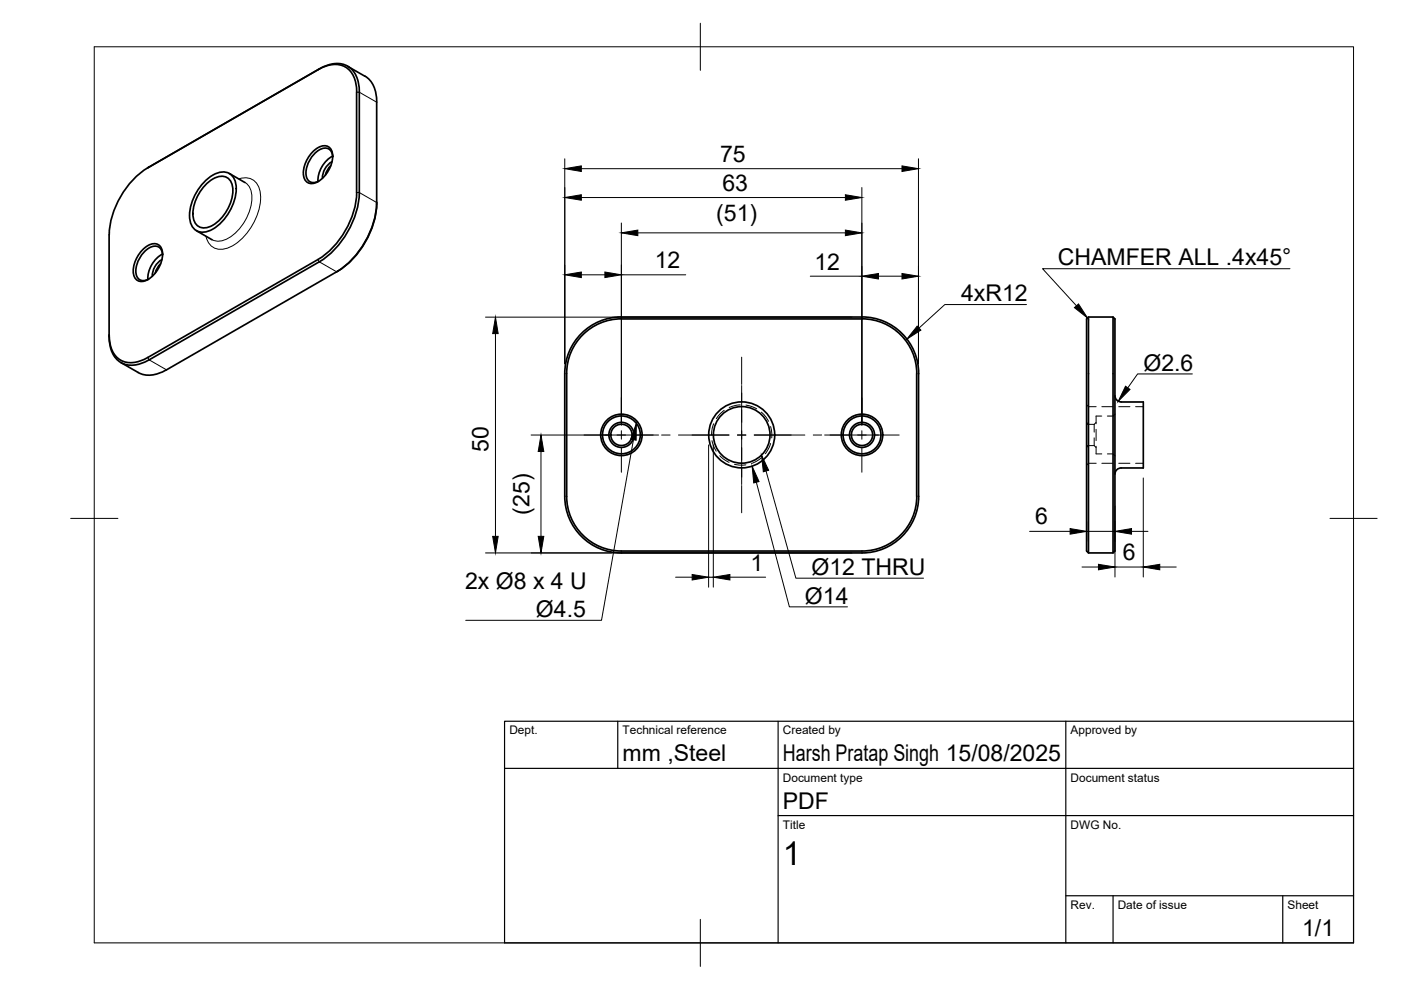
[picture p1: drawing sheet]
<svg xmlns="http://www.w3.org/2000/svg" width="297mm" height="210mm" viewBox="0 0 297 210" stroke-linecap="round" stroke-linejoin="round" font-family="sans-serif">
<!-- layer: Visible -->
<g fill="none" stroke="#000" stroke-width=".36">
<path d="M67.4 14.8a5.5 5.5 0 0 1 6.5-.1 6.1 6.1 0 0 1 1.7 4.8M73.7 14l3.7 2.2M75.6 19.6v21.2M77.4 16.1a6 6 0 0 1 2.5 5.6M31.4 35.6a18.1 18.1 0 0 0-8.2 14.2M31.6 35.4l-.3 .2 36.4-21a5.7 5.7 0 0 1 6.7 0 6.3 6.3 0 0 1 1.8 5v21.2a18.7 18.7 0 0 1-8.5 14.7l-36.1 20.8a5.7 5.7 0 0 1-6.7 0 6.4 6.4 0 0 1-1.8-4.9M43.6 38.3a4.8 4.8 0 0 1 4.7-1.7 3.8 3.8 0 0 1 1.7 4.4 10.6 10.6 0 0 1-5.7 8 2.77 2.77 0 0 1-4-2.3 10.3 10.3 0 0 1 3.3-8.4zM43.8 39a4.1 4.1 0 0 1 4.1-1.5 3.2 3.2 0 0 1 1.4 3.7 9.1 9.1 0 0 1-4.9 6.9 2.36 2.36 0 0 1-3.4-2 8.9 8.9 0 0 1 2.8-7.1zM48.6 36.8l3.3 1.9M66.2 32.3a2.98 2.98 0 0 1 3.4-1.2 3 3 0 0 1 .7 3.6 5.9 5.9 0 0 1-4.1 4.2 1.86 1.86 0 0 1-1.9-2.2 6.9 6.9 0 0 1 1.9-4.4zM70.1 35.2l-.6 .6-.5 1.3M70.4 34.3a4.1 4.1 0 0 0-2 3.5"/>
<path d="M70.5 33.1a6.1 6.1 0 0 0-3.1 5.4M70.5 33.3a1.72 1.72 0 0 0-.9-1.8 1.72 1.72 0 0 0-1.9 .3 6.1 6.1 0 0 0-2.8 5.5 1.64 1.64 0 0 0 2.7 1.1M79.9 21.7v21.5a18.2 18.2 0 0 1-8.2 14.2M23.1 49.8v21.6M30.1 53.1a2.98 2.98 0 0 1 3.5-1.2 3 3 0 0 1 .6 3.5 5.9 5.9 0 0 1-4 4.3 1.86 1.86 0 0 1-2-2.2 6.9 6.9 0 0 1 1.9-4.4zM34 55.9l-.5 .7-.6 1.3M34.3 55.1a4.1 4.1 0 0 0-2 3.4M34.4 53.9a6.1 6.1 0 0 0-3 5.4M34.5 54.1a1.72 1.72 0 0 0-1-1.8 1.72 1.72 0 0 0-1.9 .3 6.1 6.1 0 0 0-2.7 5.5 1.64 1.64 0 0 0 2.6 1.1M41.6 48.9l3.4 1.9M71.4 57.6l-36.1 20.8a6 6 0 0 1-6 .6l-3.7-2.1M71.7 57.5l-.3 .1"/>
<path d="M75.6 40.8a18.1 18.1 0 0 1-8.2 14.2l-36.1 20.8a5.5 5.5 0 0 1-6.4 0 6.1 6.1 0 0 1-1.7-4.8M79.9 42.9a18.8 18.8 0 0 1-8.5 14.7M119.7 79.2v26a12 12 0 0 0 12.1 12M120.1 79.2v26a11.6 11.6 0 0 0 11.7 11.6M131.7 67.2h51.1a12 12 0 0 1 12 12M131.7 67.6h51.1M131.8 67.6a11.6 11.6 0 0 0-11.7 11.6M131.8 67.2a12 12 0 0 0-12.1 12M182.8 67.6a11.6 11.6 0 0 1 11.6 11.6M194.4 79.2v26a11.6 11.6 0 0 1-11.6 11.6h-51.1M194.8 79.2v26M230.8 67.2h5.2"/>
<path d="M236 67.2l.4 .4v49.2l-.4 .4zM236.4 83.9a1.33 1.33 0 0 0 1.3 1.3h4.7v14h-4.7a1.3 1.3 0 0 0-1.3 1.3M194.8 105.2a12 12 0 0 1-12 12h-51.1M230.8 117.2v-50l-.4 .4v49.2l.4 .4h5.2"/>
<circle cx="131.8" cy="92.2" r="4.4"/>
<circle cx="131.8" cy="92.2" r="2.66"/>
<circle cx="131.8" cy="92.2" r="2.25"/>
<circle cx="131.8" cy="92.2" r="4"/>
<circle cx="157.3" cy="92.2" r="7"/>
<circle cx="157.3" cy="92.2" r="6"/>
<circle cx="182.8" cy="92.2" r="4.4"/>
<circle cx="182.8" cy="92.2" r="2.66"/>
<circle cx="182.8" cy="92.2" r="2.25"/>
<circle cx="182.8" cy="92.2" r="4"/>
</g>
<!-- layer: Hidden -->
<g fill="none" stroke="#000" stroke-width=".21">
<path d="M151 93.4l.2 1 .6 1.3M151.3 89.8l-.3 1-.1 1.4M152.6 96.6l.7 .7 1.3 .7M153.5 87l-.7 .6-.9 1.2M155.7 98.4l1 .2h1.4M157 85.8l-1 .2-1.4 .4M158.2 85.9l1.4 .4 .8 .4M161.4 87.4l1 1.1 .5 .8M161.4 97.1l-1.2 .8-.9 .4M163.4 90.4l.2 1.5v1M163.4 94l-.6 1.4-.5 .8M230.4 89.6l.4 .4"/>
<path d="M230.4 94.5h1.6M230.4 90h1.6M230.4 85.8l.4 .4h1.6M230.8 94.5l-.4 .4M232 92.8v1.7M232 90v1.6M232 94.5l.4 .4M232.4 94.6v1.6h1.2M232.4 91v2.4M232.4 89.6l-.4 .4M232.4 98.2h-1.6l-.4 .4M233.6 88.2h-1.2v1.6"/>
<path d="M233.6 98.2h2.4M233.6 86.2h2.4M234.8 96.2h1.2l.4 .4M236.4 87.8l-.4 .4h-1.2M237.2 98.2h2.4M237.2 86.2h2.4M240.8 98.2h1.6M240.8 86.2h1.6"/>
</g>
<!-- layer: Visible Narrow -->
<path d="M67.7 14.6l-.3 .2M75.6 19.6h.6l3.7 2.1M31.6 35.4l-.3 .2M50.7 37.9a3.2 3.2 0 0 1 4.4 2.6 12.2 12.2 0 0 1-7 12.1 3.2 3.2 0 0 1-4.4-2.5M52 38.7a4 4 0 0 1 1.4 4.1 10.6 10.6 0 0 1-5.7 8 3.1 3.1 0 0 1-2.7 0M67.4 55l.3 .5 3.7 2.1M75.6 40.8h.6l3.7 2.1M31.3 75.8l.3 .5 3.7 2.1" fill="none" stroke="#000" stroke-width=".21"/>
<!-- layer: BORDER -->
<path d="M20 9.9h267v190h-267zM148.5 4.9v10M15 109.9h10M282 109.9h10M148.5 194.9v10" fill="none" stroke="#000" stroke-width=".21"/>
<!-- layer: TITLEBLOCK -->
<path d="M107 152.9h180v47h-180zM131 152.9v10M165 152.9v47M226 152.9v47M107 162.9h180M165 172.9h122M226 189.9h61M236 189.9v10M272 189.9v10" fill="none" stroke="#000" stroke-width=".25"/>
<!-- layer: FD_Dimensions -->
<g fill="none" stroke="#000" stroke-width=".21">
<path d="M119.7 33.7v43.4M123.3 35.8h67.9M182.7 39.8v50.3M194.7 33.7v43.4M123.3 58.3h4.9M123.3 41.9h55.9M131.7 47.3v42.8M131.7 58.3h13.7M135.2 49.4h44M171.8 58.6h10.9M186.2 58.6h5M102.9 67.2h77.7"/>
<path d="M105.1 70.7v43M112.6 92.2h17M114.7 95.7v18M150.2 94.3v30.2M151.2 94.3v30.2M102.9 117.2h77.7M218.3 112.7h8.6M230.4 110.6v4.1M230.4 112.7h6M236.4 107.3v15M239.9 112.7h3.5M242.4 101.3v21"/>
<path d="M143.2 122.4h3.5M150.2 122.4h1M154.7 122.4h7.6M229.4 120.2h3.5M236.4 120.2h6M245.9 120.2h3.5"/>
</g>
<g fill="#000" stroke="#000" stroke-width=".21">
<path d="M119.7 35.8l3.6-.6v1.2zM191.2 35.2l3.5 .6-3.5 .6zM119.7 58.3l3.6-.6v1.2zM119.7 41.9l3.6-.6v1.2zM128.2 57.7l3.5 .6-3.5 .6zM131.7 49.4l3.5-.6v1.2zM179.2 48.8l3.5 .6-3.5 .6zM179.2 41.3l3.5 .6-3.5 .6zM182.7 58.6l3.5-.6v1.2zM191.2 58l3.5 .6-3.5 .6zM105.1 67.2l.5 3.5h-1.1zM114.7 92.2l.6 3.5h-1.2z"/>
<path d="M104.5 113.7h1.1l-.5 3.5zM114.1 113.7h1.2l-.6 3.5zM226.9 112.1l3.5 .6-3.5 .6zM232.9 119.6l3.5 .6-3.5 .6zM236.4 112.7l3.5-.6v1.2zM242.4 120.2l3.5-.6v1.2zM146.7 121.8l3.5 .6-3.5 .6zM151.2 122.4l3.5-.6v1.2z"/>
</g>
<!-- layer: Smart Centers -->
<g fill="none" stroke="#000" stroke-width=".21">
<path d="M157.2 75.7v5.8M123.8 92.2h15.8M131.7 84.3v5.2M131.7 91.3v1.8M131.7 94.9v5.2M140.3 92.2h1.8M143.8 92.2h10.8M156.4 92.2h1.7M157.2 81.7v21M159.9 92.2h10.7M172.4 92.2h1.8M174.8 92.2h15.8"/>
<path d="M182.7 84.3v5.2M182.7 91.3v1.8M182.7 94.9v5.2M157.2 102.9v5.8"/>
</g>
<!-- layer: Hole Notes -->
<path d="M134.9 89.8v3.5l-1.2-.2z" fill="#000" stroke="#000" stroke-width=".21"/>
<path d="M134.3 93.2l-6.8 38.3h-28.8" fill="none" stroke="#000" stroke-width=".21"/>
<!-- layer: Leaders -->
<path d="M194.5 69.1l.7 .9-2.9 1.9zM227.8 65.2l.9-.8 1.9 3zM238.6 81.9l1 .7-2.5 2.5zM159.5 98.9l1.4 3.2-1.1 .3zM161.5 96.5l1.5 3.2-1.2 .3z" fill="#000" stroke="#000" stroke-width=".21"/>
<path d="M273.5 57h-52.5l7.2 7.8M217.6 64.6h-17.3l-5.5 5M252.8 79.3h-11.6l-2.1 2.9M162.4 99.9l6.3 22.7h27.1M160.4 102.2l7 26.5h12.3" fill="none" stroke="#000" stroke-width=".21"/>
<text font-size="7" x="166" y="183.4">1</text>
<g font-size="4.9">
<text x="152.7" y="34.3">75</text>
<text x="153.2" y="40.4">63</text>
<text x="151.8" y="46.9">(51)</text>
<text x="138.8" y="56.9">12</text>
<text x="172.7" y="57.2">12</text>
<text x="224.3" y="56.3">CHAMFER ALL .4x45°</text>
<text x="203.8" y="63.9">4xR12</text>
<text x="242.4" y="78.6">Ø2.6</text>
<text x="103.6" y="95.9" transform="rotate(-90 103.6 95.9)">50</text>
<text x="112.3" y="109.1" transform="rotate(-90 112.3 109.1)">(25)</text>
<text x="219.5" y="111.2">6</text>
<text x="238.1" y="118.8">6</text>
<text x="98.6" y="124.9">2x Ø8 x 4 U</text>
<text x="159.1" y="121">1</text>
<text x="172" y="121.9">Ø12 THRU</text>
<text x="113.6" y="130.8">Ø4.5</text>
<text x="170.7" y="128">Ø14</text>
<text x="132" y="161.4">mm ,Steel</text>
<text x="166" y="161.4">Harsh Pratap Singh 15/08/2025</text>
<text x="166" y="171.4">PDF</text>
<text x="276.1" y="198.6">1/1</text>
</g>
<g font-size="2.5">
<text x="108" y="155.7">Dept.</text>
<text x="132" y="155.7">Technical reference</text>
<text x="166" y="155.7">Created by</text>
<text x="227" y="155.7">Approved by</text>
<text x="166" y="165.7">Document type</text>
<text x="227" y="165.7">Document status</text>
<text x="166" y="175.7">Title</text>
<text x="227" y="175.7">DWG No.</text>
<text x="227" y="192.7">Rev.</text>
<text x="237" y="192.7">Date of issue</text>
<text x="273" y="192.7">Sheet</text>
</g>
</svg>
